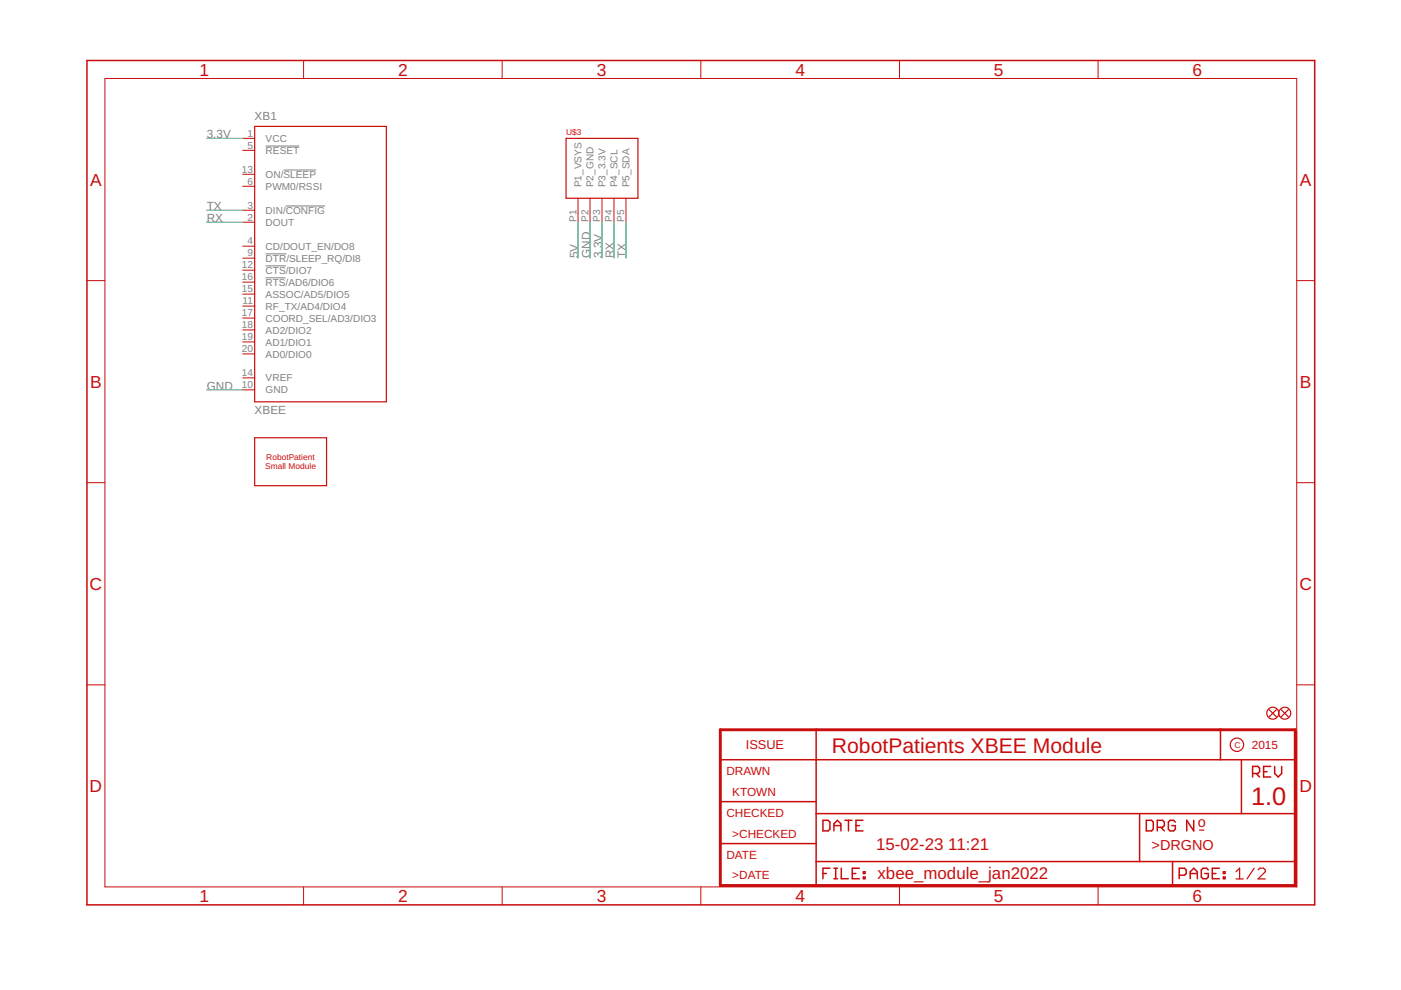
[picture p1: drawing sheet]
<svg xmlns="http://www.w3.org/2000/svg" width="297mm" height="210mm" viewBox="0 0 297 210" stroke-linecap="round" stroke-linejoin="round" font-family="sans-serif">
<path d="M56.3 31h7.2M60.1 36h6.9M56.3 53.8h4.4M56.3 56.4h4.3M56.3 58.9h4.3M60.6 43.7h8.3" fill="none" stroke="#808080" stroke-width=".21"/>
<g fill="none" stroke="#c90d0c" stroke-width=".21">
<path d="M22.2 16.6h252.7v171.4h-252.7zM64.4 12.8v3.8M106.5 12.8v3.8M148.6 12.8v3.8M190.7 12.8v3.8M232.8 12.8v3.8M51.5 29.3h2.5M51.5 31.9h2.5M51.5 39.5h2.5M51.5 37h2.5M18.4 59.5h3.8M51.5 47.1h2.5"/>
<path d="M51.5 44.6h2.5M51.5 52.2h2.5M51.5 54.7h2.5M51.5 57.3h2.5M51.5 59.8h2.5M122.6 42v5.1M125.1 42v5.1M127.6 42v5.1M130.2 42v5.1M132.7 42v5.1M274.9 59.5h3.8M51.5 64.9h2.5"/>
<path d="M51.5 62.4h2.5M51.5 67.4h2.5M51.5 70h2.5M51.5 72.5h2.5M51.5 75h2.5M51.5 82.7h2.5M51.5 80.1h2.5M18.4 102.3h3.8M274.9 102.3h3.8M18.4 145.2h3.8M274.9 145.2h3.8M64.4 188v3.9"/>
<path d="M106.5 188v3.9M148.6 188v3.9M190.7 188v3.9M232.8 188v3.9"/>
</g>
<g fill="none" stroke="#c90d0c" stroke-width=".32">
<path d="M18.4 12.8h260.3v179.1h-260.3zM173 154.7v33M258.8 154.7v6.4M152.7 161.1h121.9M152.7 170h20.3M152.7 178.9h20.3M173 172.5h101.6M174.5 173.9h1.1l.4 .4v1.5l-.4 .4h-1.1zM176.8 175h1.5M176.8 176.2v-1.5l.7-.8 .8 .8v1.5M179.1 173.9h1.5M179.9 173.9v2.3"/>
<path d="M181.5 175h.7M183 173.9h-1.5v2.3h1.5M241.6 172.5v10.2M243 173.9h1.2l.3 .4v1.5l-.3 .4h-1.2zM245.4 175.4h1.1l.4-.4v-.7l-.4-.4h-1.1v2.3M246.1 175.4l.8 .8M249.2 174.3l-.4-.4h-.7l-.4 .4v1.5l.4 .4h.7l.4-.4v-.8h-.7M253.1 173.9v2.3l-1.5-2.3v2.3M263.2 161.1v11.4M265.6 164h1.1l.4-.4v-.7l-.4-.4h-1.1v2.2M266.3 164l.8 .7M267.9 163.6h.7"/>
<path d="M269.4 162.5h-1.5v2.2h1.5M270.3 162.5v1.5l.7 .7 .7-.7v-1.5M173 182.7h101.6M174.5 185.2h.7M176 184.1h-1.5v2.2M176.8 184.1h.7M176.8 186.3h.7M177.2 184.1v2.2M178.4 184.1v2.2h1.5M180.7 185.2h.7M182.2 184.1h-1.5v2.2h1.5M183 184.8h.4v.4h-.4z"/>
<path d="M183 185.9h.4v.4h-.4zM248.6 182.7v5M250 185.6h1.1l.4-.4v-.8l-.4-.3h-1.1v2.2M252.3 185.2h1.6M252.3 186.3v-1.5l.8-.7 .8 .7v1.5M256.2 184.4l-.4-.3h-.7l-.4 .3v1.5l.4 .4h.7l.4-.4v-.7h-.8M257 185.2h.8M258.5 184.1h-1.5v2.2h1.5M259.4 184.8h.3v.4h-.3zM259.4 185.9h.3v.4h-.3z"/>
</g>
<path d="M152.7 154.7h121.9v33h-121.9z" fill="none" stroke="#c90d0c" stroke-width=".61"/>
<g fill="none" stroke="#c90d0c" stroke-width=".25">
<path d="M54 26.8h27.9v58.4h-27.9zM120 29.3h15.3v12.7h-15.3zM54 92.8h15.2v10.2h-15.2zM269.1 150.5l1.5 1.5M270.6 150.5l-1.5 1.5M271.6 150.5l1.6 1.5M273.2 150.5l-1.6 1.5M254.3 176h1M262.1 184.8l.7-.7v2.3M262.1 186.4h1.5M265.9 184.1l-1.5 2.3M266.7 184.4l.4-.3h.8l.4 .3v.4l-1.6 1.6h1.6"/>
<circle cx="262.3" cy="157.9" r="1.42"/>
<circle cx="269.9" cy="151.2" r="1.27"/>
<circle cx="272.4" cy="151.2" r="1.27"/>
</g>
<path d="M43.8 29.3h7.7M43.8 47.1h7.7M43.8 44.6h7.7M122.6 47.1v7.6M125.1 47.1v7.6M127.6 47.1v7.6M130.2 47.1v7.6M132.7 47.1v7.6M43.8 82.7h7.7" fill="none" stroke="#0dab76" stroke-width=".21"/>
<text font-size="5.4" fill="#c90d0c" x="265.3" y="170.6">1.0</text>
<text font-size="4.5" fill="#c90d0c" x="176.4" y="159.6">RobotPatients XBEE Module</text>
<g font-size="3.7" fill="#c90d0c">
<text x="42.3" y="16">1</text>
<text x="84.4" y="16">2</text>
<text x="126.5" y="16">3</text>
<text x="168.6" y="16">4</text>
<text x="210.7" y="16">5</text>
<text x="252.9" y="16">6</text>
<text x="19.1" y="39.4">A</text>
<text x="275.6" y="39.4">A</text>
<text x="19.1" y="82.2">B</text>
<text x="275.6" y="82.2">B</text>
<text x="19" y="125.1">C</text>
<text x="275.5" y="125.1">C</text>
<text x="19" y="167.9">D</text>
<text x="275.5" y="167.9">D</text>
<text x="42.3" y="191.2">1</text>
<text x="84.4" y="191.2">2</text>
<text x="126.5" y="191.2">3</text>
<text x="168.6" y="191.2">4</text>
<text x="210.7" y="191.2">5</text>
<text x="252.9" y="191.2">6</text>
</g>
<g font-size="3.6" fill="#c90d0c">
<text x="185.7" y="180.1">15-02-23</text>
<text x="201.1" y="180.1">11:21</text>
<text x="186.1" y="186.5">xbee_module_jan2022</text>
</g>
<g font-size="3.1" fill="#c90d0c">
<text x="254" y="175.4">o</text>
<text x="244.2" y="180.1">&gt;DRGNO</text>
</g>
<text font-size="2.7" fill="#c90d0c" x="158.1" y="158.9">ISSUE</text>
<g font-size="2.5" fill="#808080">
<text x="43.8" y="29.3">3.3V</text>
<text x="54" y="25.5">XB1</text>
<text x="43.8" y="47.1">RX</text>
<text x="43.8" y="44.6">TX</text>
<text x="122.6" y="54.7" transform="rotate(-90 122.6 54.7)">5V</text>
<text x="125.1" y="54.7" transform="rotate(-90 125.1 54.7)">GND</text>
<text x="127.6" y="54.7" transform="rotate(-90 127.6 54.7)">3.3V</text>
<text x="130.2" y="54.7" transform="rotate(-90 130.2 54.7)">RX</text>
<text x="132.7" y="54.7" transform="rotate(-90 132.7 54.7)">TX</text>
<text x="43.8" y="82.7">GND</text>
<text x="54" y="87.7">XBEE</text>
</g>
<g font-size="2.5" fill="#c90d0c">
<text x="265.4" y="158.9">2015</text>
<text x="154" y="164.3">DRAWN</text>
<text x="154" y="173.1">CHECKED</text>
<text x="155.3" y="168.7">KTOWN</text>
<text x="155.3" y="177.6">&gt;CHECKED</text>
<text x="154" y="182">DATE</text>
<text x="155.3" y="186.5">&gt;DATE</text>
</g>
<g font-size="2.1" fill="#808080">
<text x="52.4" y="29">1</text>
<text x="52.4" y="31.5">5</text>
<text x="56.3" y="30.1">VCC</text>
<text x="56.3" y="32.6">RESET</text>
<text x="51.3" y="36.6">13</text>
<text x="52.4" y="39.1">6</text>
<text x="56.3" y="40.3">PWM0/RSSI</text>
<text x="56.3" y="37.7">ON/SLEEP</text>
<text x="123.3" y="39.7" transform="rotate(-90 123.3 39.7)">P1_VSYS</text>
<text x="125.9" y="39.7" transform="rotate(-90 125.9 39.7)">P2_GND</text>
<text x="128.4" y="39.7" transform="rotate(-90 128.4 39.7)">P3_3.3V</text>
<text x="130.9" y="39.7" transform="rotate(-90 130.9 39.7)">P4_SCL</text>
<text x="133.5" y="39.7" transform="rotate(-90 133.5 39.7)">P5_SDA</text>
<text x="52.4" y="46.8">2</text>
<text x="52.4" y="44.2">3</text>
<text x="56.3" y="47.9">DOUT</text>
<text x="56.3" y="45.3">DIN/CONFIG</text>
<text x="122.2" y="47" transform="rotate(-90 122.2 47)">P1</text>
<text x="124.7" y="47" transform="rotate(-90 124.7 47)">P2</text>
<text x="127.3" y="47" transform="rotate(-90 127.3 47)">P3</text>
<text x="129.8" y="47" transform="rotate(-90 129.8 47)">P4</text>
<text x="132.4" y="47" transform="rotate(-90 132.4 47)">P5</text>
<text x="52.4" y="51.8">4</text>
<text x="56.3" y="53">CD/DOUT_EN/DO8</text>
<text x="51.3" y="56.9">12</text>
<text x="51.3" y="59.5">16</text>
<text x="52.4" y="54.4">9</text>
<text x="56.3" y="55.5">DTR/SLEEP_RQ/DI8</text>
<text x="56.3" y="58">CTS/DIO7</text>
<text x="51.3" y="62">15</text>
<text x="51.4" y="64.5">11</text>
<text x="56.3" y="65.6">RF_TX/AD4/DIO4</text>
<text x="56.3" y="63.1">ASSOC/AD5/DIO5</text>
<text x="56.3" y="60.6">RTS/AD6/DIO6</text>
<text x="51.3" y="67.1">17</text>
<text x="51.3" y="69.6">18</text>
<text x="56.3" y="68.2">COORD_SEL/AD3/DIO3</text>
<text x="56.3" y="70.7">AD2/DIO2</text>
<text x="51.3" y="72.1">19</text>
<text x="51.3" y="74.7">20</text>
<text x="56.3" y="73.3">AD1/DIO1</text>
<text x="56.3" y="75.8">AD0/DIO0</text>
<text x="51.3" y="82.3">10</text>
<text x="51.3" y="79.8">14</text>
<text x="56.3" y="83.4">GND</text>
<text x="56.3" y="80.9">VREF</text>
</g>
<g font-size="1.8" fill="#c90d0c">
<text x="120" y="28.6">U$3</text>
<text x="56.2" y="99.5">Small Module</text>
<text x="56.5" y="97.6">RobotPatient</text>
<text x="261.8" y="158.5">C</text>
</g>
</svg>
